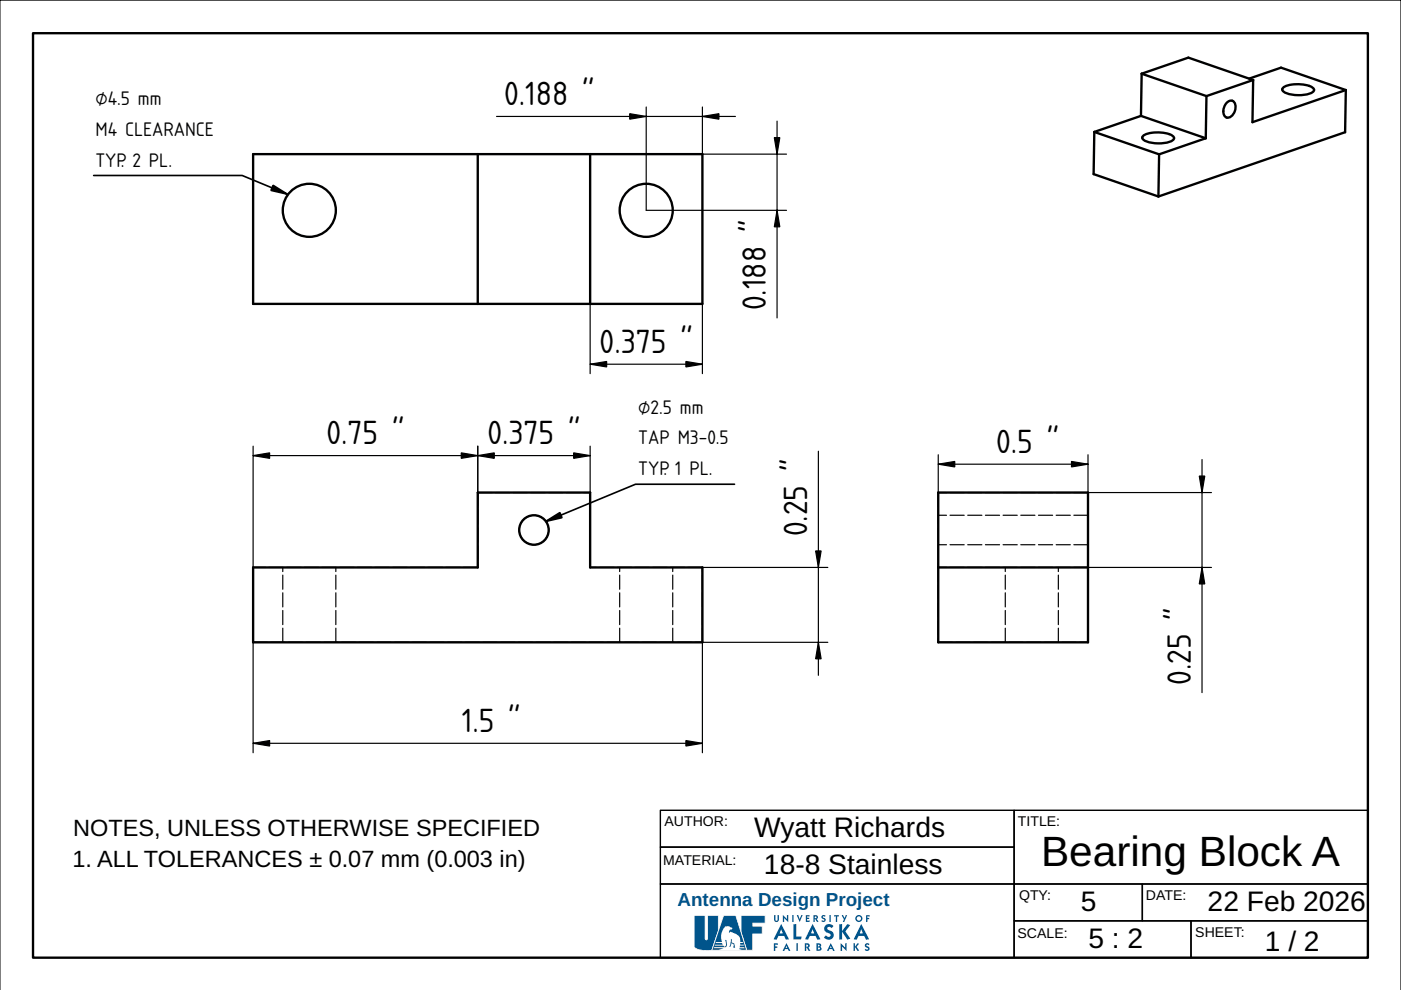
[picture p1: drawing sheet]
<svg xmlns="http://www.w3.org/2000/svg" width="297mm" height="210mm" viewBox="0 0 297 210" stroke-linecap="round" stroke-linejoin="round" font-family="sans-serif">
<path d="M0 0h297v209.9h-297z" fill="#fff" stroke="#000" stroke-width=".21"/>
<path d="M7 7h283v196.1h-283z" fill="none" stroke="#000" stroke-width=".5"/>
<path d="M140 171.8h75v7.8h-75zM140 179.6h75v7.8h-75zM215 171.8h75v15.6h-75zM140 187.4h75v15.7h-75zM215 187.4h27.2v7.8h-27.2zM215 195.2h37.5v7.9h-37.5zM242.2 187.4h47.8v7.8h-47.8zM252.5 195.2h37.5v7.9h-37.5z" fill="none" stroke="#000" stroke-width=".3"/>
<g fill="#00548b">
<path d="M164.1 194h.3v1.1l.2 .1 .2-.1 .1-1.1h.2v1a.51 .51 0 0 1-.5 .5 .51 .51 0 0 1-.5-.5z"/>
<path d="M166 194l.8 .9v-.9h.3v1.5l-.8-.9v.9h-.3z"/>
<path d="M168 194h.3v1.5h-.3z"/>
<path d="M168.9 194h.3l.3 .9 .4-.9h.3l-.7 1.5z"/>
<path d="M170.8 194h.8l.1 .3h-.6v.3h.5v.2h-.5v.4h.6l-.1 .3h-.8z"/>
<path d="M174.2 194.2l.4-.2 .4 .2-.1 .2-.3-.1-.2 .1 .6 .4 .1 .3a.52 .52 0 0 1-.4 .4 .52 .52 0 0 1-.6-.2l.2-.2 .4 .1v-.3a.49 .49 0 0 1-.5-.7z"/>
<path d="M175.9 194h.2v1.5h-.2z"/>
<path d="M176.9 194h1v.3h-.4v1.2h-.3v-1.2h-.4z"/>
<path d="M178.5 194.1l.2-.1 .4 .7 .2-.7 .3 .1-.6 1.4-.3-.1 .2-.5z"/>
<path d="M183.6 194h.8v.3h-.5v.3h.4v.3h-.4v.6h-.3z"/>
<path d="M168.2 196l.6-.1v2.7h1.2l-.2 .6h-1.6z"/>
<path d="M174.9 196.3a1.19 1.19 0 0 1 1.8 0l-.4 .5-.3-.3a.4 .4 0 0 0-.6 .4l.3 .3a1.05 1.05 0 0 1 .9 1.5 1.05 1.05 0 0 1-1.7 .3l-.2-.3 .4-.4a.54 .54 0 0 0 .5 .4 .54 .54 0 0 0 .5-.4l-.3-.4a1 1 0 0 1-1-.6 1 1 0 0 1 .1-1z"/>
<path d="M177.9 196l.6-.1v1.5l1.2-1.5 .6 .3-1.1 1.3 1.1 1.5-.6 .2-1.2-1.7v1.7h-.6z"/>
<path d="M164.1 200h.8l.1 .3h-.6v.4h.4v.3h-.4v.6h-.3z"/>
<path d="M168.8 200h.4v1.6h-.4z"/>
<path d="M178.2 200l1 .9v-.9h.3v1.6l-1-.9v.9h-.3z"/>
<path d="M181 200h.3v.7l.5-.7 .3 .1-.5 .7 .5 .7-.3 .1-.5-.8v.8h-.3z"/>
<path d="M183.4 200.2l.5-.2 .4 .2-.1 .2-.3-.1-.2 .2 .6 .3 .1 .4a.57 .57 0 0 1-.5 .4 .57 .57 0 0 1-.6-.2l.2-.2 .5 .1-.1-.3a.55 .55 0 0 1-.5-.8z"/>
<path d="M157.1 194.1h5.1v1.6h-2.6v.7h2v1.6h-2v3.5h-1.3l-1.2-3.9z"/>
<path d="M172.7 194.3v.4l.3-.1v-.3zM172.5 194l.9 .2v.4l-.3 .2 .4 .6-.3 .1-.5-.8v.8h-.2z"/>
<path d="M181.6 194.7a.5 .5 0 0 0 1 0 .5 .5 0 0 0-1 0zM181.3 194.7a.75 .75 0 0 1 1.5 0 .75 .75 0 0 1-1.5 0z"/>
<path d="M165.6 197l-.3 .9h.7zM165.6 195.9l1.7 3.2-.7 .1-.3-.8h-1.3l-.3 .8-.7-.1z"/>
<path d="M172.3 197l-.4 .9h.7zM172.3 195.9l1.6 3.2-.6 .1-.4-.8h-1.2l-.4 .8-.6-.1z"/>
<path d="M182.6 197l-.3 .9h.7zM182.6 195.9l1.7 3.2-.7 .1-.4-.8h-1.2l-.4 .8-.6-.1z"/>
<path d="M166.7 200.5l-.1 .5h.3zM166.7 200l.9 1.6h-.4l-.1-.4h-.7l-.1 .4h-.4z"/>
<path d="M170.9 200.3v.4l.4-.1v-.2zM170.6 200l.8 .1 .2 .1 .1 .5-.3 .2 .4 .7h-.3l-.6-.8v.8h-.3z"/>
<path d="M173.4 200.9v.4h.4v-.3zM173.4 200.3v.4l.3-.1v-.2zM173.1 200l.8 .1a.4 .4 0 0 1 0 .7 .41 .41 0 0 1 .3 .3 .41 .41 0 0 1-.2 .4l-.9 .1z"/>
<path d="M176.1 200.5l-.1 .5h.3zM176.1 200l.9 1.6h-.4l-.1-.4h-.7l-.1 .4h-.4z"/>
</g>
<path d="M157.2 194.2v3.3l1.2 3.9h1.1v-3.5h2v-1.4h-2v-.9h2.6v-1.4zM157 194h5.3v1.8h-2.6v.5h2v1.8h-2v3.5h-1.4l-1.3-4z" fill="#fff"/>
<path d="M147.2 194.1h2.3v4.9l.2 .3 .3-.3v-4.9h2.3v3.3l-1.4 4.1h.2a6.3 6.3 0 0 1-3.8-.6l-.1-.2z" fill="#00548b"/>
<path d="M147.3 194.2v6.5a3.5 3.5 0 0 0 3.3 .7h.2l1.4-4v-3.2h-2.1v4.9l-.4 .3-.3-.3v-4.9zM147.1 194h2.5v5l.1 .2 .2-.2v-5h2.5v3.4l-1.4 4 .1 .1a6.3 6.3 0 0 1-3.9-.5l-.1-.3z" fill="#fff"/>
<path d="M153.4 194.1h2.6l2.3 7.4h-7.4z" fill="#00548b"/>
<path d="M153.5 194.2l-2.5 7.2h7.2l-2.3-7.2zM153.4 194h2.7l2.3 7.6h-7.6z" fill="#fff"/>
<path d="M155 199.1h.1v.7l.6 .2 .2 1-.5-.2 .2-.3-.1-.3-.4-.2-.2 .7-.3 .1zM153.8 196.4a3.5 3.5 0 0 0-.7 3.3h-1.3l-.1 .2h1.4l.1 .4h-1.6l-.1 .2h1.9l.2 .3 .4-.5-.3-.9 .2-.1 .1 .1 .1 1-.2 .4h-2.5l-.1 .2h2.1l-1.1 .5h5l-.6-.3 .1-.2h1.1l-.1-.2h-1l.1-.3h.8l-.1-.2h-.7v-.4h.6v-.2h-.5l-.1-.6a2.3 2.3 0 0 0-2.1-1.6l-.1 .3-.2-.1 .2-.4 .5-.2 .1-.4-.9-.3z" fill-rule="evenodd" fill="#fff"/>
<g fill="none" stroke="#000" stroke-width=".5">
<path d="M242.1 15.6l9.9-3.4 13.7 4.8M242.1 15.6l-.2 9M242.1 15.6l13.7 4.8M264.8 16.7l6.8-2.4 13.7 4.8M265.7 17l-.2 8.9 19.8-6.8M265.7 17l-9.9 3.4M272 18.7a6.4 6.4 0 0 1 5-.6l.6 .1a.97 .97 0 0 1 .9 1.1 6.3 6.3 0 0 1-5.4 .6 1.1 1.1 0 0 1-1.1-1.2zM285.3 19.1l-.1 8.9-39.6 13.7M53.7 32.7h95.2v31.7h-95.2zM101.3 32.7v31.7M125.1 32.7v31.7M232 28l-.1 8.9 13.7 4.8"/>
<path d="M232 28l13.8 4.7M241.9 24.6l-9.9 3.4M241.9 24.6l13.7 4.7M242.3 28.9a6.4 6.4 0 0 1 5.1-.6l.5 .1a.97 .97 0 0 1 .9 1.2 6.3 6.3 0 0 1-5.4 .5 1.1 1.1 0 0 1-1.1-1.2zM245.8 32.7l-.2 9M255.6 29.3l-9.8 3.4M255.8 20.4l-.2 8.9M260 21.9a1.03 1.03 0 0 1 1.2-.5 1.03 1.03 0 0 1 .8 1 2.36 2.36 0 0 1-1.6 2.5 1.25 1.25 0 0 1-1-1.7zM198.9 104.4h31.8v31.8h-31.8zM53.7 120.3h47.6v-15.9h23.8v15.9h23.8v15.9h-95.2zM198.9 120.3h31.8"/>
<circle cx="65.6" cy="44.6" r="5.6"/>
<circle cx="137" cy="44.6" r="5.6"/>
<circle cx="113.2" cy="112.4" r="3.1"/>
</g>
<g fill="none" stroke="#000" stroke-width=".25" stroke-dasharray="3 .8">
<path d="M101.3 104.4v15.9M101.3 104.4h23.8M198.9 104.4v15.9M230.7 104.4v15.9M230.7 104.4h-31.8M230.7 109.2h-31.8M230.7 115.5h-31.8M53.7 136.2v-15.9M53.7 136.2h95.2M60 136.2v-15.9M71.2 136.2v-15.9M101.3 120.3h-47.6"/>
<path d="M125.1 120.3v-15.9M131.4 136.2v-15.9M142.6 136.2v-15.9M148.9 120.3h-23.8M148.9 136.2v-15.9M198.9 120.3v15.9M198.9 136.2h31.8M213.1 136.2v-15.9M224.4 136.2v-15.9M230.7 120.3h-31.8M230.7 136.2v-15.9"/>
<circle cx="113.2" cy="112.4" r="3.1"/>
</g>
<g fill="none" stroke="#000" stroke-width=".25">
<path d="M105.3 24.7h50.6M137 22.7v21.9h29.8M148.9 22.7v10h17.9M164.8 25.7v41.7M125.1 64.4v14.8M125.1 77.2h23.8M148.9 64.4v14.8M53.7 94.6v65M53.7 96.6h71.4M101.3 94.6v9.8M125.1 94.6v9.8M173.5 95.7v47.5"/>
<path d="M198.9 98.4h31.8M198.9 96.4v8M230.7 96.4v8h26.2M254.9 97.4v49.4M148.9 136.2h26.6M175.5 120.3h-26.6v39.3M230.7 120.3h26.2M53.7 157.6h95.2"/>
</g>
<g fill="#000" stroke="#000" stroke-width=".25">
<path d="M133.5 24.1l3.5 .6-3.5 .6zM148.9 24.7l3.5-.6v1.2zM164.2 29.2h1.1l-.5 3.5zM164.8 44.6l.5 3.5h-1.1zM125.1 77.2l3.5-.6v1.2zM145.4 76.6l3.5 .6-3.5 .6zM53.7 96.6l3.5-.6v1.2zM97.8 96l3.5 .6-3.5 .6zM101.3 96.6l3.5-.6v1.2zM121.6 96l3.5 .6-3.5 .6zM198.9 98.4l3.5-.6v1.2zM227.2 97.8l3.5 .6-3.5 .6z"/>
<path d="M254.3 100.9h1.1l-.5 3.5zM172.9 116.8h1.2l-.6 3.5zM173.5 136.2l.6 3.5h-1.2zM254.9 120.3l.5 3.5h-1.1zM53.7 157.6l3.5-.6v1.2zM145.4 157l3.5 .6-3.5 .6z"/>
</g>
<path d="M19.9 37.2h31.5l9.4 3.9M155.7 102.7h-21l-18.8 7.8" fill="none" stroke="#000" stroke-width=".35"/>
<path d="M57.9 39.3l3 1.9-3.4-.8zM115.7 110.6l3-1.9 .5 1.1z" fill="#000" stroke="#000" stroke-width=".35"/>
<text font-size="9" x="220.7" y="183.6">Bearing Block A</text>
<g font-size="6.7">
<text x="106.9" y="22.3">0.188 &quot;</text>
<text x="162.4" y="65.8" transform="rotate(-90 162.4 65.8)">0.188 &quot;</text>
<text x="127.1" y="74.8">0.375 &quot;</text>
<text x="69.2" y="94.2">0.75 &quot;</text>
<text x="103.3" y="94.2">0.375 &quot;</text>
<text x="211.2" y="96">0.5 &quot;</text>
<text x="171.1" y="113.7" transform="rotate(-90 171.1 113.7)">0.25 &quot;</text>
<text x="252.5" y="145.2" transform="rotate(-90 252.5 145.2)">0.25 &quot;</text>
<text x="97.9" y="155.2">1.5 &quot;</text>
</g>
<g font-size="6">
<text x="159.9" y="177.6">Wyatt Richards</text>
<text x="162" y="185.3">18-8 Stainless</text>
<text x="229.2" y="193.1">5</text>
<text x="256" y="193.1">22 Feb 2026</text>
<text x="230.7" y="201">5 : 2</text>
<text x="268.2" y="201.5">1 / 2</text>
</g>
<g font-size="5">
<text x="15.5" y="177.2">NOTES, UNLESS OTHERWISE SPECIFIED</text>
<text x="15.3" y="183.8">1. ALL TOLERANCES ± 0.07 mm (0.003 in)</text>
</g>
<text font-size="4" fill="#00548b" x="143.7" y="192.2">Antenna Design Project</text>
<g font-size="3.9">
<text x="20.2" y="22.3">⌀4.5 mm</text>
<text x="20.2" y="28.8">M4 CLEARANCE</text>
<text x="20.2" y="35.3">TYP. 2 PL.</text>
<text x="135.3" y="87.7">⌀2.5 mm</text>
<text x="135.3" y="94.2">TAP M3-0.5</text>
<text x="135.3" y="100.7">TYP. 1 PL.</text>
</g>
<g font-size="3">
<text x="140.9" y="175.2">AUTHOR:</text>
<text x="215.8" y="175.2">TITLE:</text>
<text x="140.6" y="183.3">MATERIAL:</text>
<text x="216.1" y="190.8">QTY:</text>
<text x="243" y="190.8">DATE:</text>
<text x="215.7" y="198.9">SCALE:</text>
<text x="253.4" y="198.6">SHEET:</text>
</g>
</svg>
